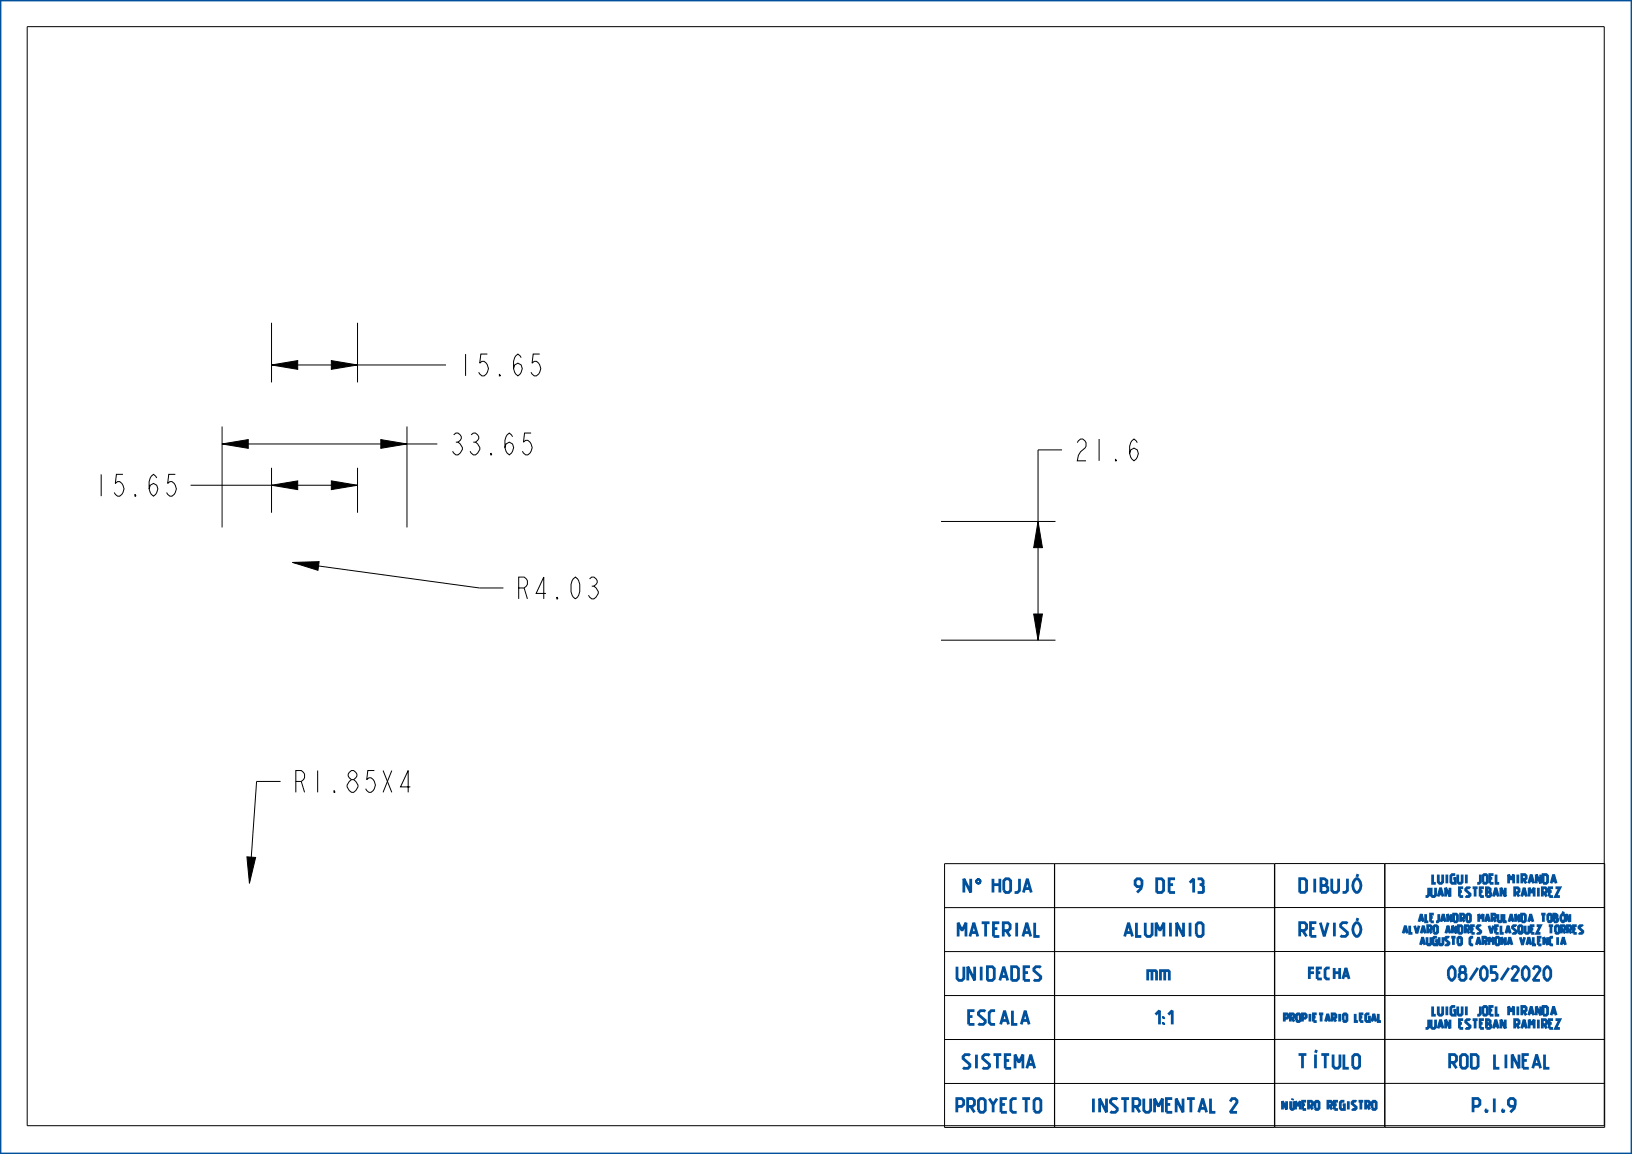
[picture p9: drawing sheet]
<svg xmlns="http://www.w3.org/2000/svg" width="297mm" height="210mm" viewBox="0 0 297 210" stroke-linecap="round" stroke-linejoin="round" font-family="sans-serif">
<path d="M49.4 66.4l4.8-.8v1.6zM60.3 65.6l4.8 .8-4.8 .8zM40.4 80.8l4.8-.8v1.6zM49.4 88.3l4.8-.8v1.6zM60.3 87.5l4.8 .8-4.8 .8zM69.3 80l4.8 .8-4.8 .8zM188.9 94.9l.8 4.8h-1.6zM53.3 102.3l4.8-.1-.2 1.6zM188.1 111.7h1.6l-.8 4.8zM44.9 155.9l1.6 .1-1.1 4.7z" fill="#000"/>
<path d="M49.4 66.4l4.8-.8v1.6zM60.3 65.6l4.8 .8-4.8 .8zM69.3 80l4.8 .8-4.8 .8zM40.4 80.8l4.8-.8v1.6zM49.4 88.3l4.8-.8v1.6zM60.3 87.5l4.8 .8-4.8 .8zM188.9 94.9l.8 4.8h-1.6zM53.3 102.3l4.8-.1-.2 1.6zM188.1 111.7h1.6l-.8 4.8zM44.9 155.9l1.6 .1-1.1 4.7z" fill="none" stroke="#000" stroke-width=".18"/>
<path d="M177.9 159.9h.3z" fill="#00509b"/>
<path d="M177.9 159.9h.3z" fill="none" stroke="#00509b" stroke-width=".18"/>
<path d="M177.8 160l.4-.1z" fill="#00509b"/>
<path d="M177.8 160l.4-.1z" fill="none" stroke="#00509b" stroke-width=".18"/>
<path d="M177.8 160h.5z" fill="#00509b"/>
<path d="M177.8 160h.5z" fill="none" stroke="#00509b" stroke-width=".18"/>
<path d="M177.7 160.1l.6-.1z" fill="#00509b"/>
<path d="M177.7 160.1l.6-.1z" fill="none" stroke="#00509b" stroke-width=".18"/>
<path d="M177.7 160.1h.7z" fill="#00509b"/>
<path d="M177.7 160.1h.7z" fill="none" stroke="#00509b" stroke-width=".18"/>
<path d="M177.7 160.1h.7z" fill="#00509b"/>
<path d="M177.7 160.1h.7z" fill="none" stroke="#00509b" stroke-width=".18"/>
<path d="M178 160.1h.4z" fill="#00509b"/>
<path d="M178 160.1h.4z" fill="none" stroke="#00509b" stroke-width=".18"/>
<path d="M178.1 160.1h.3z" fill="#00509b"/>
<path d="M178.1 160.1h.3z" fill="none" stroke="#00509b" stroke-width=".18"/>
<path d="M178.2 160.2l.2-.1v.1z" fill="#00509b"/>
<path d="M178.2 160.2l.2-.1v.1z" fill="none" stroke="#00509b" stroke-width=".18"/>
<path d="M178.2 160.2h.2z" fill="#00509b"/>
<path d="M178.2 160.2h.2z" fill="none" stroke="#00509b" stroke-width=".18"/>
<path d="M178.2 160.2h.2z" fill="#00509b"/>
<path d="M178.2 160.2h.2z" fill="none" stroke="#00509b" stroke-width=".18"/>
<path d="M178.3 160.2h.1l.1 .1z" fill="#00509b"/>
<path d="M178.3 160.2h.1l.1 .1z" fill="none" stroke="#00509b" stroke-width=".18"/>
<path d="M178.3 160.2l.2 .1z" fill="#00509b"/>
<path d="M178.3 160.2l.2 .1z" fill="none" stroke="#00509b" stroke-width=".18"/>
<path d="M178.3 160.3h.2z" fill="#00509b"/>
<path d="M178.3 160.3h.2z" fill="none" stroke="#00509b" stroke-width=".18"/>
<path d="M178.3 160.4l.2-.1v.1z" fill="#00509b"/>
<path d="M178.3 160.4l.2-.1v.1z" fill="none" stroke="#00509b" stroke-width=".18"/>
<path d="M178.3 160.4h.2z" fill="#00509b"/>
<path d="M178.3 160.4h.2z" fill="none" stroke="#00509b" stroke-width=".18"/>
<path d="M178.3 160.5l.2-.1v.1z" fill="#00509b"/>
<path d="M178.3 160.5l.2-.1v.1z" fill="none" stroke="#00509b" stroke-width=".18"/>
<path d="M178.3 160.5h.2z" fill="#00509b"/>
<path d="M178.3 160.5h.2z" fill="none" stroke="#00509b" stroke-width=".18"/>
<path d="M178.3 160.5h.2z" fill="#00509b"/>
<path d="M178.3 160.5h.2z" fill="none" stroke="#00509b" stroke-width=".18"/>
<path d="M178.2 160.6l.3-.1z" fill="#00509b"/>
<path d="M178.2 160.6l.3-.1z" fill="none" stroke="#00509b" stroke-width=".18"/>
<path d="M178.2 160.6l.3-.1-.1 .1z" fill="#00509b"/>
<path d="M178.2 160.6l.3-.1-.1 .1z" fill="none" stroke="#00509b" stroke-width=".18"/>
<path d="M178.1 160.7l.3-.1z" fill="#00509b"/>
<path d="M178.1 160.7l.3-.1z" fill="none" stroke="#00509b" stroke-width=".18"/>
<path d="M177.7 160.7l.7-.1z" fill="#00509b"/>
<path d="M177.7 160.7l.7-.1z" fill="none" stroke="#00509b" stroke-width=".18"/>
<path d="M177.7 160.7l.7-.1z" fill="#00509b"/>
<path d="M177.7 160.7l.7-.1z" fill="none" stroke="#00509b" stroke-width=".18"/>
<path d="M177.7 160.7h.7z" fill="#00509b"/>
<path d="M177.7 160.7h.7z" fill="none" stroke="#00509b" stroke-width=".18"/>
<path d="M177.8 160.8l.6-.1z" fill="#00509b"/>
<path d="M177.8 160.8l.6-.1z" fill="none" stroke="#00509b" stroke-width=".18"/>
<path d="M177.8 160.8h.5z" fill="#00509b"/>
<path d="M177.8 160.8h.5z" fill="none" stroke="#00509b" stroke-width=".18"/>
<path d="M177.9 160.8h.4z" fill="#00509b"/>
<path d="M177.9 160.8h.4z" fill="none" stroke="#00509b" stroke-width=".18"/>
<path d="M178 160.8h.3z" fill="#00509b"/>
<path d="M178 160.8h.3z" fill="none" stroke="#00509b" stroke-width=".18"/>
<path d="M0 0h297v210h-297z" fill="none" stroke="#00509b" stroke-width=".51"/>
<g fill="none" stroke="#000" stroke-width=".18">
<path d="M4.9 4.9h287v200h-287zM49.4 58.7v10.9M65.1 58.7v10.9M40.4 77.6v18.4M49.4 66.4h31.8M74.1 77.6v18.4M34.7 88.3h30.4M40.4 80.8h39.2M49.4 85.1v8.2M65.1 85.1v8.2M171.3 94.9h20.8M193.3 81.9h-4.4v34.6"/>
<path d="M53.3 102.3l34 4.7h4.3M171.3 116.5h20.8M51.1 142.2h-4.4l-1.3 18.5M171.9 157.2h60v48h-60zM191.9 157.2v48M232 157.1l60 .1v48l-60-.1zM252 157.1v48M252 157.2v48M231.9 165.2h-60M231.9 173.2h-60M232 165.1l60 .1M232 173.1l60 .1"/>
<path d="M231.9 181.2h-60M231.9 189.2h-60M231.9 197.2h-60M232 181.1l60 .1M232 189.1l60 .1M232 197.1l60 .1"/>
</g>
<g font-size="5.2">
<text x="83.1" y="68.4">15.65</text>
<text x="81.6" y="82.8">33.65</text>
<text x="195.3" y="83.9">21.6</text>
<text x="16.8" y="90.3">15.65</text>
<text x="93.6" y="109">R4.03</text>
<text x="53" y="144.2">R1.85X4</text>
</g>
<g font-size="3.3" fill="#00509b">
<text x="175.2" y="162.4">N</text>
<text x="180.6" y="162.4">HOJA</text>
<text x="206.1" y="162.4">9 DE 13</text>
<text x="236.1" y="162.4">DIBUJÓ</text>
<text x="174.1" y="170.4">MATERIAL</text>
<text x="204.1" y="170.4">ALUMINIO</text>
<text x="236.1" y="170.4">REVISÓ</text>
<text x="174.1" y="178.4">UNIDADES</text>
<text x="209" y="178.4">mm</text>
<text x="263.3" y="178.4">08/05/2020</text>
<text x="176" y="186.4">ESCALA</text>
<text x="209" y="186.4">1:1</text>
<text x="175.1" y="194.4">SISTEMA</text>
<text x="236.1" y="194.4">TÍTULO</text>
<text x="263.3" y="194.4">ROD LINEAL</text>
<text x="174.1" y="202.4">PROYECTO</text>
<text x="198.3" y="202.4">INSTRUMENTAL 2</text>
<text x="267.2" y="202.4">P.I.9</text>
</g>
<text font-size="2.6" fill="#00509b" x="238.1" y="178.1">FECHA</text>
<g font-size="2.1" fill="#00509b">
<text x="260.2" y="160.8">LUIGUI JOEL MIRANDA</text>
<text x="259.4" y="163.2">JUAN ESTEBAN RAMIREZ</text>
<text x="260.2" y="184.8">LUIGUI JOEL MIRANDA</text>
<text x="259.4" y="187.2">JUAN ESTEBAN RAMIREZ</text>
</g>
<text font-size="2" fill="#00509b" x="233.2" y="201.9">NÚMERO REGISTRO</text>
<g font-size="1.8" fill="#00509b">
<text x="258.4" y="167.8">ALEJANDRO MARULANDA TOBÓN</text>
<text x="255.5" y="169.9">ALVARO ANDRES VELASQUEZ TORRES</text>
<text x="258.8" y="172">AUGUSTO CARMONA VALENCIA</text>
<text x="233.4" y="185.9">PROPIETARIO LEGAL</text>
</g>
</svg>
